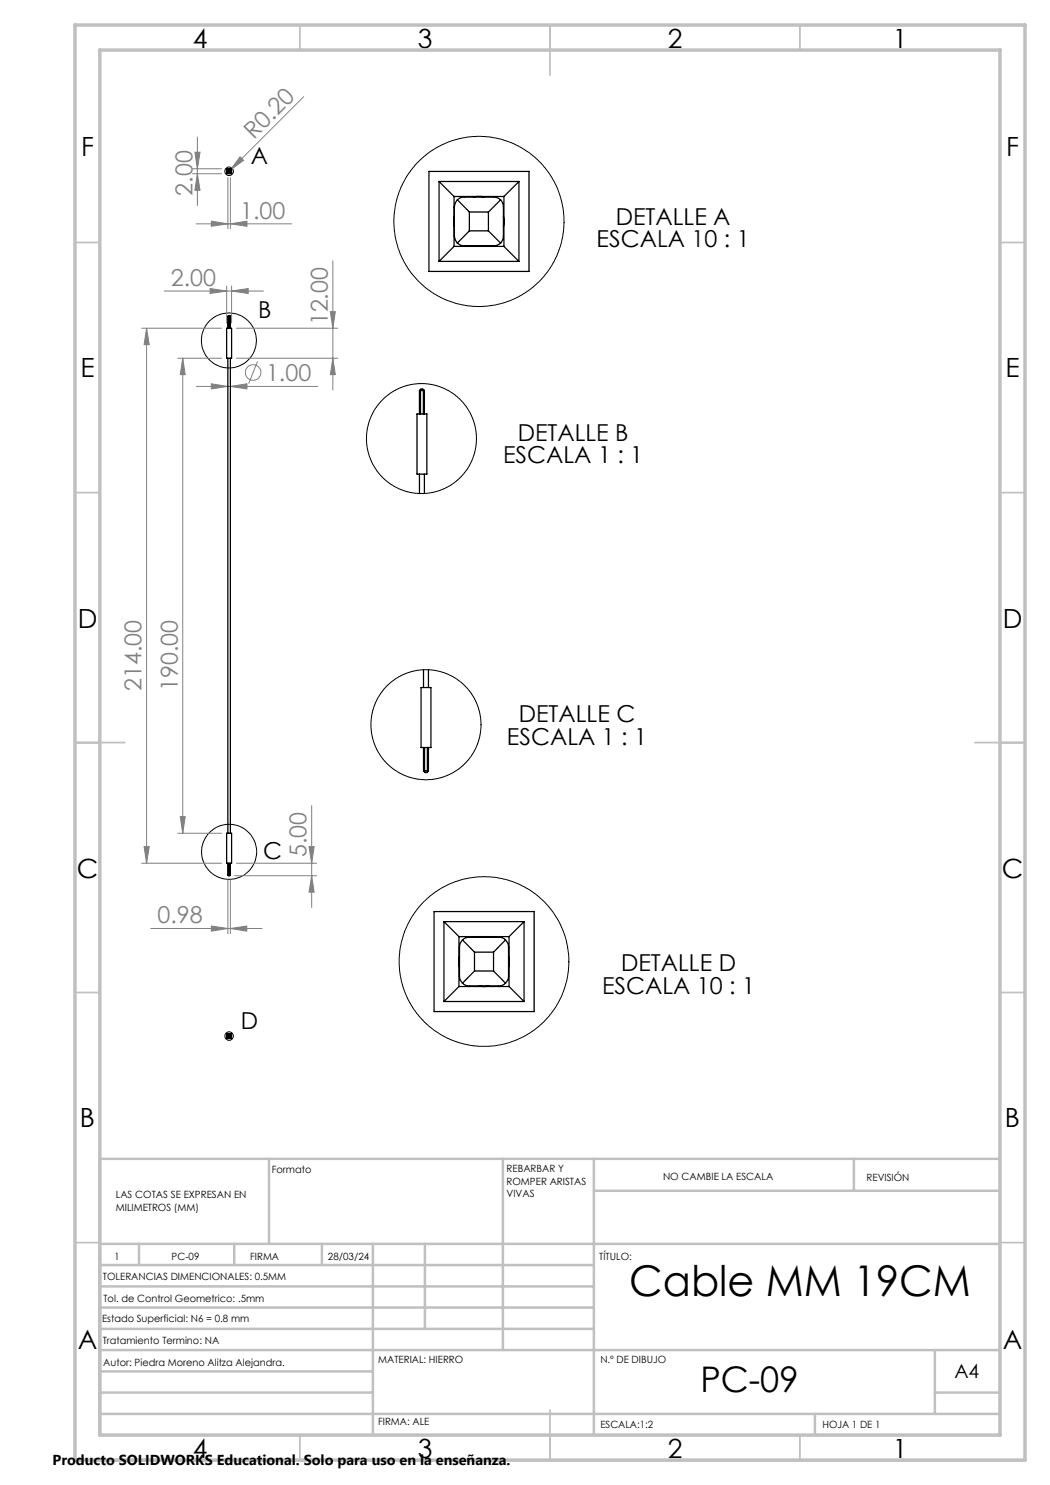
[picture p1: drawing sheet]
<svg xmlns="http://www.w3.org/2000/svg" width="210mm" height="297mm" viewBox="0 0 210 297" stroke-linecap="round" stroke-linejoin="round" font-family="sans-serif">
<g fill="none" stroke="#808080" stroke-width=".2">
<path d="M60.7 19.3l-14.7 14.7M38.5 34.7h5.8M38.5 33.8h5.8M39 30.4h1l-.5 3.4zM39.5 34.7l.5 3.4h-1zM39.5 27.4v13.7M45.6 35.5v10.3M46 34v.1M46.1 35.5v10.3M48 31.4l.7 .7-2.7 1.9zM32.8 58.2h19.9M39.2 44.8h19.1"/>
<path d="M42 57.7l3.3 .5-3.3 .5zM42.3 44.2l3.3 .6-3.3 .5zM45.3 57.2v7.4M46.1 44.8l3.3-.6v1.1zM46.3 58.2l3.3-.5v1zM46.3 57.2v7.4M66.6 52.2v25.8M28.3 65.6h16M29.3 65.6l.5 3.3h-1zM29.3 65.6v107M35.6 71.6h8.7M36.5 71.6l.5 3.3h-.9z"/>
<path d="M36.5 71.6v95M39.2 77.3h24.3M42.3 76.8l3.3 .5-3.3 .5zM46.1 77.3l3.3-.5v1zM47.3 71.6h20.3M47.3 65.6h20.3M51.5 72.3l-1.8 4.4M66.1 62.3h1l-.5 3.3zM66.6 71.6l.5 3.3h-1zM28.3 172.6h16M28.8 169.3h1l-.5 3.3zM35.6 166.6h8.7"/>
<path d="M36.1 163.3h.9l-.5 3.3zM45.6 176v10.7M46.1 176v10.7M46.9 175.2h16.4M47.3 172.6h16M61.8 169.3h1l-.5 3.3zM62.3 175.2l.5 3.2h-1zM62.3 161.1v20.4M30.2 185.7h22.2M42.3 185.2l3.3 .5-3.3 .5zM46.1 185.7l3.3-.5v1z"/>
<circle cx="50.6" cy="74.5" r="1.55"/>
</g>
<g fill="none" stroke="#000" stroke-width=".2">
<circle cx="45.8" cy="34.3" r=".85"/>
<circle cx="45.8" cy="68.1" r="5.5"/>
<circle cx="45.8" cy="170.4" r="5.5"/>
<circle cx="45.8" cy="207.2" r=".84"/>
</g>
<g fill="none" stroke="#c0c0c0" stroke-width=".35">
<path d="M60 5v5M110 5v10M160 5v5M15 48.5h5M200 48.5h5M15 98.5h5M200 98.5h5M15 148.5h10M195 148.5h10M15 198.5h5M200 198.5h5M15 248.5h5"/>
<path d="M200 248.5h5M60 287v5M110 282v10M160 287v5"/>
</g>
<g fill="none" stroke="#c0c0c0" stroke-width=".5">
<path d="M53.8 231.8v17M100.6 231.8v38.2M118.8 231.8v55.2M118.8 238.2h81.2M170.8 231.8v6.4M200 231.8h-180v55.2M20 248.8h180M20 257.3h98.8M20 253h98.8M27.8 248.8v4.2M46.8 248.8v4.2M64.4 248.8v4.2"/>
<path d="M74.6 248.8v38.2M85 248.8v17M20 265.8h98.8M20 261.5h98.8M20 278.5h54.6M20 274.3h54.6M20 270h180M187 278.5h13M187 270v12.8M20 282.8h180M163 282.8v4.2"/>
</g>
<path d="M15 5h190v287h-190zM20 10h180v277h-180z" fill="none" stroke="#c0c0c0" stroke-width=".7"/>
<g fill="#808080">
<path d="M48 31.4l.7 .7-2.7 1.9z"/>
<path d="M46.3 58.2l3.3-.5v1zM42 57.7l3.3 .5-3.3 .5z"/>
<path d="M42.3 44.2l3.3 .6-3.3 .5zM46.1 44.8l3.3-.6v1.1z"/>
<path d="M42.3 76.8l3.3 .5-3.3 .5zM46.1 77.3l3.3-.5v1z"/>
<path d="M66.6 71.6l.5 3.3h-1zM66.1 62.3h1l-.5 3.3zM39.5 34.7l.5 3.4h-1zM39 30.4h1l-.5 3.4z"/>
<path d="M61.8 169.3h1l-.5 3.3zM62.3 175.2l.5 3.2h-1zM36.5 71.6l.5 3.3h-.9zM36.1 163.3h.9l-.5 3.3zM29.3 65.6l.5 3.3h-1zM28.8 169.3h1l-.5 3.3z"/>
<path d="M42.3 185.2l3.3 .5-3.3 .5zM46.1 185.7l3.3-.5v1z"/>
</g>
<g fill="none" stroke="#000" stroke-width=".25">
<path d="M45.3 33.8h1v.9h-1zM45.4 33.9l.2 .1M45.4 33.9h.8M45.4 33.9v.8M45.4 34.7h.8M45.6 34.4v.1M45.6 34.2v.1M45.6 34v.5M45.6 34h.5M45.6 34.5h.5M45.6 34.5l-.2 .2M45.6 34v.1"/>
<path d="M45.6 34.5h.1M45.6 34l.1 .2M45.7 34h-.1M45.7 34.2v.2M45.7 34.2h.2M45.7 34.4h.2M45.7 34.4l-.1 .1M45.8 34.5h.1M45.8 34h.1M45.9 34.2v.2M45.9 34.4l.1 .1M46 34h.1"/>
<path d="M46 34l.1 .1M46 34.5h.1M46 34l-.1 .2M46.1 34.4l-.1 .1M46.1 34.2v.1M46.1 34v.5M46.1 34.5l.1 .2M46.2 33.9l-.1 .1M46.2 33.9v.8M85.8 34.3h20v20h-20zM87.8 36.3l3 3M87.8 36.3h16"/>
<path d="M87.8 36.3v16M90.8 39.3h10M90.8 39.3v10M91.5 40a1.91 1.91 0 0 1 1.4-.6h5.8l.7 .1 .7 .5M91.5 40l-.4 .6-.2 .8v5.8l.2 .7 .4 .7M91.5 40l2.4 2.4M94.8 39.4l.5-.1 1.5 .1M100.1 40l.4 .6 .2 .8v5.8l-.2 .7-.4 .7M100.1 40l-2.4 2.4M100.8 39.3v10M103.8 36.3l-3 3M103.8 36.3v16"/>
<path d="M87.8 52.3h16M90.8 49.3l-3 3M90.8 49.3h10M90.9 43.3v2M91.5 48.6a1.91 1.91 0 0 0 1.4 .6h5.8l.7-.2 .7-.4M93.9 42.4h3.8M93.9 46.2h3.8M93.9 42.4v3.8M93.9 46.2l-2.4 2.4M94.8 49.2l.7 .1 1.3-.1M97.7 46.2l2.4 2.4M97.7 42.4v3.8"/>
<path d="M100.7 43.3l.1 .7-.1 1.3M100.8 49.3l3 3M45.3 65.6h1v6h-1zM45.6 71.6v95M45.6 63.2l.1 .1M45.7 63.3h.3M45.7 63.3v2.3M46 63.3v2.3M46 63.2v.1M46 63.2l.1 2.4M46 63.2l-.3-.1-.1 .2v2.3M46.1 71.6v95"/>
<path d="M84 78.1h.1M84 78.1l-.1 4.7M84 78.1l.2-.3h.4l.2 .3M84.1 78.1h.6M84.1 78.1v4.7M84.7 78.1v4.7M84.8 78.1h-.1M84.8 78.1l.1 4.7M83.4 82.8h2v12h-2zM83.9 94.8v3.9M84.9 94.8v3.9M84.2 137.5h2v12h-2z"/>
<path d="M84.7 133.9v3.6M85.7 133.9v3.6M84.7 149.5l.1 4.8M84.8 154.3l.2 .2h.4l.2-.2M84.9 154.2l-.1 .1M84.9 149.5v4.7M84.9 154.2h.6M85.5 154.2l.1 .1M85.5 149.5v4.7M85.7 149.5l-.1 4.8M45.3 166.6h1v6h-1zM45.6 172.6v2.4"/>
<path d="M45.6 175l.1 .2 .3-.2M45.7 175h-.1M45.7 175h.3M45.7 172.6v2.4M46 175h.1M46 172.6v2.4M46.1 172.6l-.1 2.4M86.8 182.3h20v20h-20zM88.8 184.3l3 3M88.8 184.3h16M88.8 184.3v16M91.8 197.3h10"/>
<path d="M91.8 197.3l-3 3M91.8 187.3h10M91.8 187.3v10M91.9 191.3l-.1 1 .1 1M92.5 188a1.91 1.91 0 0 1 1.4-.6h5.8a1.91 1.91 0 0 1 1.4 .6M92.5 188a1.92 1.92 0 0 0-.6 1.4v5.8a1.92 1.92 0 0 0 .6 1.4M92.5 196.6a1.91 1.91 0 0 0 1.4 .6h5.8a1.91 1.91 0 0 0 1.4-.6M92.5 188l2.4 2.4M94.9 190.4h3.8M94.9 190.4v3.8M94.9 194.2l-2.4 2.4M94.9 194.2h3.8"/>
<path d="M95.8 187.4l.5-.1 1.5 .1M95.8 197.2l.8 .1 1.2-.1M98.7 194.2l2.4 2.4M98.7 190.4v3.8M101.1 188a1.92 1.92 0 0 1 .6 1.4v5.8a1.92 1.92 0 0 1-.6 1.4M101.1 188l-2.4 2.4M101.7 191.3l.1 .7-.1 1.3M101.8 197.3l3 3M101.8 187.3v10M104.8 184.3l-3 3M104.8 184.3v16M45.3 206.7h1v1h-1z"/>
<path d="M45.4 206.8v.8M45.4 206.8l.3 .3M45.4 207.6h.8M45.4 206.8h.8M45.6 207.4h.1M45.6 207.2v.1M45.6 207.5v-.5h.5v.5M45.6 207.5h.5M45.6 207.4l.1 .1M45.7 207l-.1 .1M45.7 207.1v.2M45.7 207.1h.2"/>
<path d="M45.7 207.3l-.3 .3M45.7 207.3h.2M45.8 207h.1M45.8 207.5h.1M45.9 207.1v.2M45.9 207.3l.3 .3M46 207l.1 .1M46 207.4v.1M46.1 207.4h-.1M46.1 207.2v.1M46.2 206.8v.8M46.2 206.8l-.3 .3"/>
<path d="M88.8 200.3h16"/>
</g>
<g fill="none" stroke="#000" stroke-width=".2">
<circle cx="95.8" cy="44.3" r="17"/>
<circle cx="84.3" cy="87.7" r="11"/>
<circle cx="85.2" cy="144.9" r="11"/>
<circle cx="96.8" cy="192.3" r="17"/>
</g>
<text font-size="8.5" x="125.8" y="259.3">Cable MM 19CM</text>
<text font-size="7.1" x="140.1" y="278.5">PC-09</text>
<g font-size="5.3">
<text x="38.5" y="9.5">4</text>
<text x="83.5" y="9.5">3</text>
<text x="133.6" y="9.5">2</text>
<text x="178.6" y="9.5">1</text>
<text x="16.2" y="31.3">F</text>
<text x="201.2" y="31.3">F</text>
<text x="16.1" y="75.5">E</text>
<text x="201.1" y="75.5">E</text>
<text x="15.5" y="125.5">D</text>
<text x="200.5" y="125.5">D</text>
<text x="15.4" y="175.5">C</text>
<text x="200.4" y="175.5">C</text>
<text x="16" y="225.5">B</text>
<text x="201" y="225.5">B</text>
<text x="15.5" y="269.8">A</text>
<text x="200.5" y="269.8">A</text>
<text x="38.5" y="291.5">4</text>
<text x="83.5" y="291.5">3</text>
<text x="133.6" y="291.5">2</text>
<text x="178.6" y="291.5">1</text>
</g>
<g font-size="4.7" fill="#808080">
<text x="50.8" y="28" transform="rotate(-45 50.8 28)">R0.20</text>
<text x="38.5" y="39.1" transform="rotate(-90 38.5 39.1)">2.00</text>
<text x="48" y="43.7">1.00</text>
<text x="34.2" y="57.2">2.00</text>
<text x="65.6" y="65.1" transform="rotate(-90 65.6 65.1)">12.00</text>
<text x="53.2" y="76.2">1.00</text>
<text x="28.3" y="138.2" transform="rotate(-90 28.3 138.2)">214.00</text>
<text x="35.6" y="138.2" transform="rotate(-90 35.6 138.2)">190.00</text>
<text x="61.3" y="171.4" transform="rotate(-90 61.3 171.4)">5.00</text>
<text x="31.5" y="184.7">0.98</text>
</g>
<g font-size="4.7">
<text x="50.2" y="32.9">A</text>
<text x="123.2" y="44.9">DETALLE A</text>
<text x="119.3" y="49.4">ESCALA 10 : 1</text>
<text x="51.6" y="63.6">B</text>
<text x="103.5" y="88.2">DETALLE B</text>
<text x="100.6" y="92.7">ESCALA 1 : 1</text>
<text x="101.4" y="148.9">ESCALA 1 : 1</text>
<text x="103.8" y="144.4">DETALLE C</text>
<text x="52.6" y="171.8">C</text>
<text x="124.2" y="194.2">DETALLE D</text>
<text x="120.4" y="198.8">ESCALA 10 : 1</text>
<text x="48.1" y="205.7">D</text>
</g>
<text font-size="3.9" x="190.9" y="275.5">A4</text>
<text font-size="2.9" x="10.5" y="292.9">Producto SOLIDWORKS Educational. Solo para uso en la enseñanza.</text>
<g font-size="2">
<text x="23.2" y="239.7">LAS COTAS SE EXPRESAN EN</text>
<text x="54.4" y="234.6">Formato</text>
<text x="101.3" y="234.5">REBARBAR Y</text>
<text x="101.3" y="237">ROMPER ARISTAS</text>
<text x="101.3" y="239.5">VIVAS</text>
<text x="132.6" y="236">NO CAMBIE LA ESCALA</text>
<text x="173.3" y="236.2">REVISIÓN</text>
<text x="23.2" y="242.2">MILIMETROS (MM)</text>
<text x="22.9" y="252">1</text>
<text x="34.3" y="252">PC-09</text>
<text x="50" y="251.9">FIRMA</text>
<text x="65.6" y="252">28/03/24</text>
<text x="119.9" y="251.9">TÍTULO:</text>
<text x="20.6" y="256.1">TOLERANCIAS DIMENCIONALES: 0.5MM</text>
<text x="20.7" y="260.3">Tol. de Control Geometrico: .5mm</text>
<text x="20.4" y="264.4">Estado Superficial: N6 = 0.8 mm</text>
<text x="20.5" y="268.8">Tratamiento Termino: NA</text>
<text x="20.7" y="273.1">Autor: Piedra Moreno Alitza Alejandra.</text>
<text x="75.6" y="272.5">MATERIAL: HIERRO</text>
<text x="120.1" y="272.5">N.º DE DIBUJO</text>
<text x="75.6" y="284.9">FIRMA: ALE</text>
<text x="120.1" y="285.6">ESCALA:1:2</text>
<text x="164.5" y="285.6">HOJA 1 DE 1</text>
</g>
</svg>
